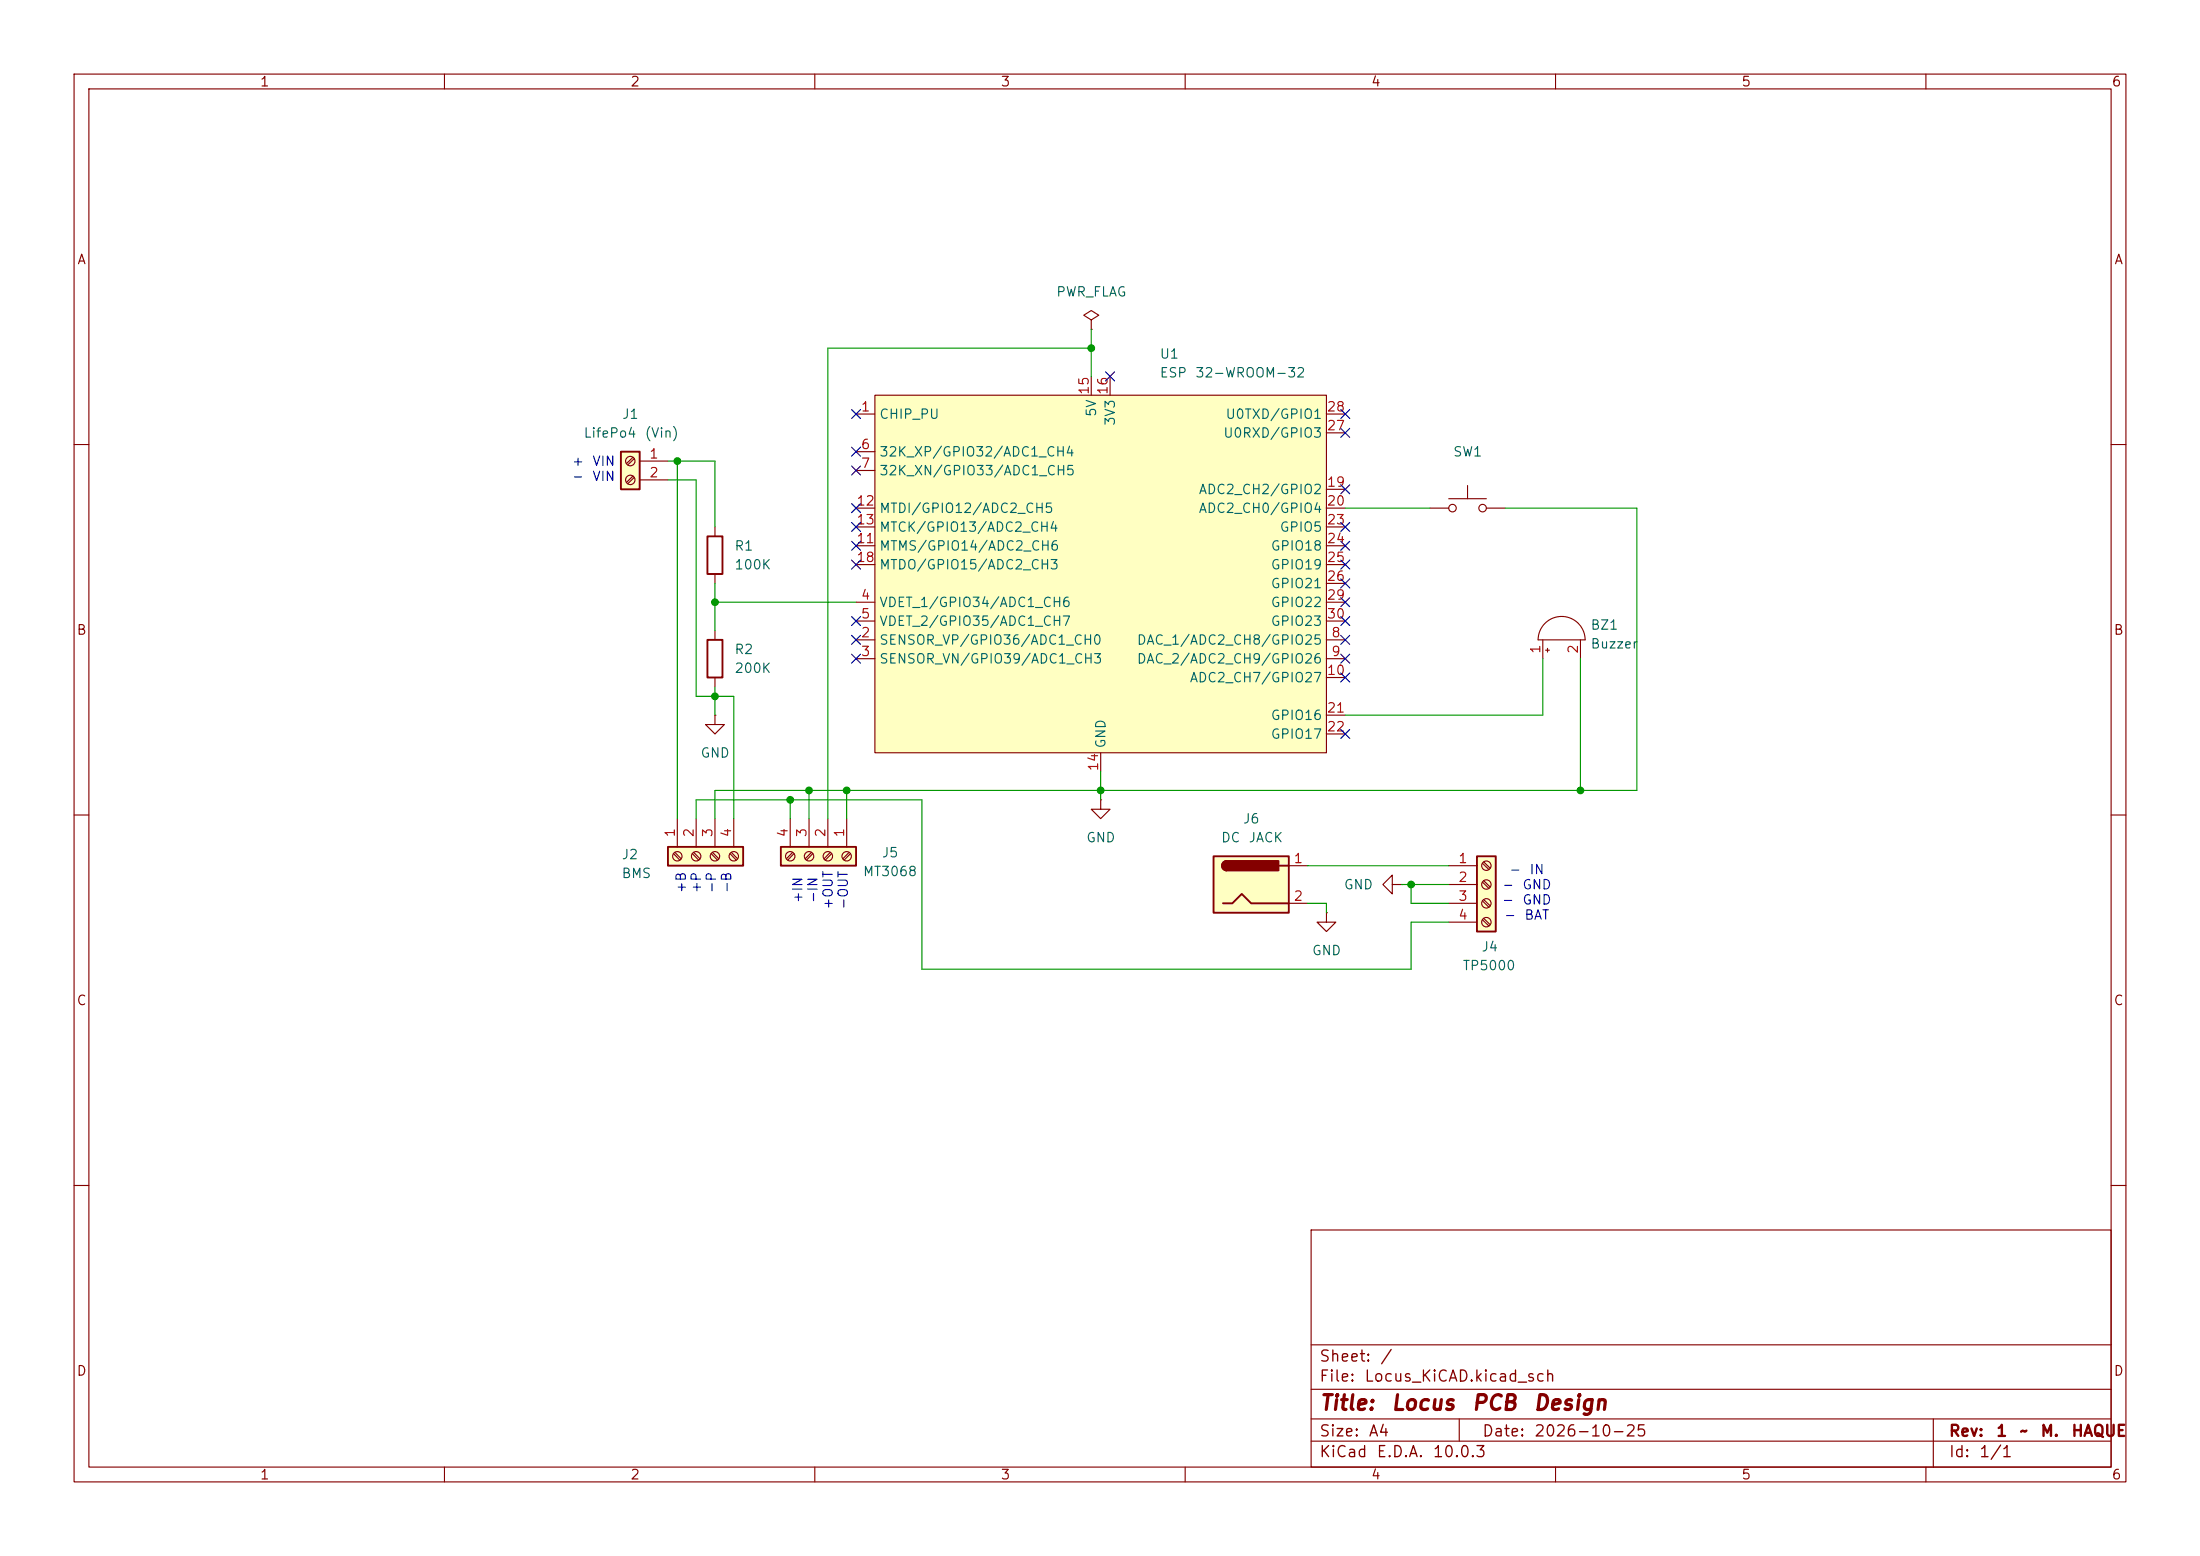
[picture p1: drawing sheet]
(kicad_sch
 (version 20260306)
 (generator "eeschema")
 (generator_version "10.0")
 (paper "A4")
 (title_block
  (title "Locus PCB Design")
  (date "2026-10-25")
  (rev "1 ~ M. HAQUE"))
 (lib_symbols
  (symbol "Connector:Barrel_Jack"
   (pin_names
    (offset 1.016)) (exclude_from_sim no) (in_bom yes) (on_board yes)
   (in_pos_files yes)
   (duplicate_pin_numbers_are_jumpers no)
   (property "Reference" "J" (at 0 5.334 0) (show_name no) (do_not_autoplace no) (effects (font (size 1.27 1.27))))
   (property "Value" "Barrel_Jack" (at 0 -5.08 0) (show_name no) (do_not_autoplace no) (effects (font (size 1.27 1.27))))
   (property "Footprint" "" (at 1.27 -1.016 0) (show_name no) (do_not_autoplace no) (hide yes) (effects (font (size 1.27 1.27))))
   (property "Datasheet" "" (at 1.27 -1.016 0) (show_name no) (do_not_autoplace no) (hide yes) (effects (font (size 1.27 1.27))))
   (property "Description" "DC Barrel Jack" (at 0 0 0) (show_name no) (do_not_autoplace no) (hide yes) (effects (font (size 1.27 1.27))))
   (symbol "Barrel_Jack_0_1"
    (rectangle (start -5.08 3.81) (end 5.08 -3.81) (stroke (width 0.254) (type default)) (fill (type background)))
    (polyline (pts (xy -3.81 -2.54) (xy -2.54 -2.54) (xy -1.27 -1.27) (xy 0 -2.54) (xy 2.54 -2.54) (xy 5.08 -2.54)) (stroke (width 0.254) (type default)) (fill (type none)))
    (arc (start -3.302 1.905) (mid -3.9343 2.54) (end -3.302 3.175) (stroke (width 0.254) (type default)) (fill (type none)))
    (arc (start -3.302 1.905) (mid -3.9343 2.54) (end -3.302 3.175) (stroke (width 0.254) (type default)) (fill (type outline)))
    (rectangle (start 3.683 3.175) (end -3.302 1.905) (stroke (width 0.254) (type default)) (fill (type outline)))
    (polyline (pts (xy 5.08 2.54) (xy 3.81 2.54)) (stroke (width 0.254) (type default)) (fill (type none))))
   (symbol "Barrel_Jack_1_1"
    (pin passive line (at 7.62 2.54 180) (length 2.54) (name "" (effects (font (size 1.27 1.27)))) (number "1" (effects (font (size 1.27 1.27)))))
    (pin passive line (at 7.62 -2.54 180) (length 2.54) (name "" (effects (font (size 1.27 1.27)))) (number "2" (effects (font (size 1.27 1.27))))))
   (embedded_fonts no))
  (symbol "Connector:Screw_Terminal_01x02"
   (pin_names
    (offset 1.016) (hide yes)) (exclude_from_sim no) (in_bom yes) (on_board yes)
   (in_pos_files yes)
   (duplicate_pin_numbers_are_jumpers no)
   (property "Reference" "J" (at 0 2.54 0) (show_name no) (do_not_autoplace no) (effects (font (size 1.27 1.27))))
   (property "Value" "Screw_Terminal_01x02" (at 0 -5.08 0) (show_name no) (do_not_autoplace no) (effects (font (size 1.27 1.27))))
   (property "Footprint" "" (at 0 0 0) (show_name no) (do_not_autoplace no) (hide yes) (effects (font (size 1.27 1.27))))
   (property "Datasheet" "" (at 0 0 0) (show_name no) (do_not_autoplace no) (hide yes) (effects (font (size 1.27 1.27))))
   (property "Description" "Generic screw terminal, single row, 01x02, script generated (kicad-library-utils/schlib/autogen/connector/)" (at 0 0 0) (show_name no) (do_not_autoplace no) (hide yes) (effects (font (size 1.27 1.27))))
   (symbol "Screw_Terminal_01x02_1_1"
    (rectangle (start -1.27 1.27) (end 1.27 -3.81) (stroke (width 0.254) (type default)) (fill (type background)))
    (polyline (pts (xy -0.5334 0.3302) (xy 0.3302 -0.508)) (stroke (width 0.1524) (type default)) (fill (type none)))
    (polyline (pts (xy -0.5334 -2.2098) (xy 0.3302 -3.048)) (stroke (width 0.1524) (type default)) (fill (type none)))
    (polyline (pts (xy -0.3556 0.508) (xy 0.508 -0.3302)) (stroke (width 0.1524) (type default)) (fill (type none)))
    (polyline (pts (xy -0.3556 -2.032) (xy 0.508 -2.8702)) (stroke (width 0.1524) (type default)) (fill (type none)))
    (circle (center 0 0) (radius 0.635) (stroke (width 0.1524) (type default)) (fill (type none)))
    (circle (center 0 -2.54) (radius 0.635) (stroke (width 0.1524) (type default)) (fill (type none)))
    (pin passive line (at -5.08 0 0) (length 3.81) (name "Pin_1" (effects (font (size 1.27 1.27)))) (number "1" (effects (font (size 1.27 1.27)))))
    (pin passive line (at -5.08 -2.54 0) (length 3.81) (name "Pin_2" (effects (font (size 1.27 1.27)))) (number "2" (effects (font (size 1.27 1.27))))))
   (embedded_fonts no))
  (symbol "Connector:Screw_Terminal_01x04"
   (pin_names
    (offset 1.016) (hide yes)) (exclude_from_sim no) (in_bom yes) (on_board yes)
   (in_pos_files yes)
   (duplicate_pin_numbers_are_jumpers no)
   (property "Reference" "J" (at 0 5.08 0) (show_name no) (do_not_autoplace no) (effects (font (size 1.27 1.27))))
   (property "Value" "Screw_Terminal_01x04" (at 0 -7.62 0) (show_name no) (do_not_autoplace no) (effects (font (size 1.27 1.27))))
   (property "Footprint" "" (at 0 0 0) (show_name no) (do_not_autoplace no) (hide yes) (effects (font (size 1.27 1.27))))
   (property "Datasheet" "" (at 0 0 0) (show_name no) (do_not_autoplace no) (hide yes) (effects (font (size 1.27 1.27))))
   (property "Description" "Generic screw terminal, single row, 01x04, script generated (kicad-library-utils/schlib/autogen/connector/)" (at 0 0 0) (show_name no) (do_not_autoplace no) (hide yes) (effects (font (size 1.27 1.27))))
   (symbol "Screw_Terminal_01x04_1_1"
    (rectangle (start -1.27 3.81) (end 1.27 -6.35) (stroke (width 0.254) (type default)) (fill (type background)))
    (polyline (pts (xy -0.5334 2.8702) (xy 0.3302 2.032)) (stroke (width 0.1524) (type default)) (fill (type none)))
    (polyline (pts (xy -0.5334 0.3302) (xy 0.3302 -0.508)) (stroke (width 0.1524) (type default)) (fill (type none)))
    (polyline (pts (xy -0.5334 -2.2098) (xy 0.3302 -3.048)) (stroke (width 0.1524) (type default)) (fill (type none)))
    (polyline (pts (xy -0.5334 -4.7498) (xy 0.3302 -5.588)) (stroke (width 0.1524) (type default)) (fill (type none)))
    (polyline (pts (xy -0.3556 3.048) (xy 0.508 2.2098)) (stroke (width 0.1524) (type default)) (fill (type none)))
    (polyline (pts (xy -0.3556 0.508) (xy 0.508 -0.3302)) (stroke (width 0.1524) (type default)) (fill (type none)))
    (polyline (pts (xy -0.3556 -2.032) (xy 0.508 -2.8702)) (stroke (width 0.1524) (type default)) (fill (type none)))
    (polyline (pts (xy -0.3556 -4.572) (xy 0.508 -5.4102)) (stroke (width 0.1524) (type default)) (fill (type none)))
    (circle (center 0 2.54) (radius 0.635) (stroke (width 0.1524) (type default)) (fill (type none)))
    (circle (center 0 0) (radius 0.635) (stroke (width 0.1524) (type default)) (fill (type none)))
    (circle (center 0 -2.54) (radius 0.635) (stroke (width 0.1524) (type default)) (fill (type none)))
    (circle (center 0 -5.08) (radius 0.635) (stroke (width 0.1524) (type default)) (fill (type none)))
    (pin passive line (at -5.08 2.54 0) (length 3.81) (name "Pin_1" (effects (font (size 1.27 1.27)))) (number "1" (effects (font (size 1.27 1.27)))))
    (pin passive line (at -5.08 0 0) (length 3.81) (name "Pin_2" (effects (font (size 1.27 1.27)))) (number "2" (effects (font (size 1.27 1.27)))))
    (pin passive line (at -5.08 -2.54 0) (length 3.81) (name "Pin_3" (effects (font (size 1.27 1.27)))) (number "3" (effects (font (size 1.27 1.27)))))
    (pin passive line (at -5.08 -5.08 0) (length 3.81) (name "Pin_4" (effects (font (size 1.27 1.27)))) (number "4" (effects (font (size 1.27 1.27))))))
   (embedded_fonts no))
  (symbol "Device:Buzzer"
   (pin_names
    (offset 0.0254) (hide yes)) (exclude_from_sim no) (in_bom yes) (on_board yes)
   (in_pos_files yes)
   (duplicate_pin_numbers_are_jumpers no)
   (property "Reference" "BZ" (at 3.81 1.27 0) (show_name no) (do_not_autoplace no) (effects (font (size 1.27 1.27)) (justify left)))
   (property "Value" "Buzzer" (at 3.81 -1.27 0) (show_name no) (do_not_autoplace no) (effects (font (size 1.27 1.27)) (justify left)))
   (property "Footprint" "" (at -0.635 2.54 90) (show_name no) (do_not_autoplace no) (hide yes) (effects (font (size 1.27 1.27))))
   (property "Datasheet" "" (at -0.635 2.54 90) (show_name no) (do_not_autoplace no) (hide yes) (effects (font (size 1.27 1.27))))
   (property "Description" "Buzzer, polarized" (at 0 0 0) (show_name no) (do_not_autoplace no) (hide yes) (effects (font (size 1.27 1.27))))
   (symbol "Buzzer_0_1"
    (polyline (pts (xy -1.651 1.905) (xy -1.143 1.905)) (stroke (width 0) (type default)) (fill (type none)))
    (polyline (pts (xy -1.397 2.159) (xy -1.397 1.651)) (stroke (width 0) (type default)) (fill (type none)))
    (arc (start 0 3.175) (mid 3.1612 0) (end 0 -3.175) (stroke (width 0) (type default)) (fill (type none)))
    (polyline (pts (xy 0 3.175) (xy 0 -3.175)) (stroke (width 0) (type default)) (fill (type none))))
   (symbol "Buzzer_1_1"
    (pin passive line (at -2.54 2.54 0) (length 2.54) (name "+" (effects (font (size 1.27 1.27)))) (number "1" (effects (font (size 1.27 1.27)))))
    (pin passive line (at -2.54 -2.54 0) (length 2.54) (name "-" (effects (font (size 1.27 1.27)))) (number "2" (effects (font (size 1.27 1.27))))))
   (embedded_fonts no))
  (symbol "Device:R"
   (pin_numbers (hide yes))
   (pin_names
    (offset 0)) (exclude_from_sim no) (in_bom yes) (on_board yes)
   (in_pos_files yes)
   (duplicate_pin_numbers_are_jumpers no)
   (property "Reference" "R" (at 2.032 0 90) (show_name no) (do_not_autoplace no) (effects (font (size 1.27 1.27))))
   (property "Value" "R" (at 0 0 90) (show_name no) (do_not_autoplace no) (effects (font (size 1.27 1.27))))
   (property "Footprint" "" (at -1.778 0 90) (show_name no) (do_not_autoplace no) (hide yes) (effects (font (size 1.27 1.27))))
   (property "Datasheet" "" (at 0 0 0) (show_name no) (do_not_autoplace no) (hide yes) (effects (font (size 1.27 1.27))))
   (property "Description" "Resistor" (at 0 0 0) (show_name no) (do_not_autoplace no) (hide yes) (effects (font (size 1.27 1.27))))
   (symbol "R_0_1"
    (rectangle (start -1.016 -2.54) (end 1.016 2.54) (stroke (width 0.254) (type default)) (fill (type none))))
   (symbol "R_1_1"
    (pin passive line (at 0 3.81 270) (length 1.27) (name "" (effects (font (size 1.27 1.27)))) (number "1" (effects (font (size 1.27 1.27)))))
    (pin passive line (at 0 -3.81 90) (length 1.27) (name "" (effects (font (size 1.27 1.27)))) (number "2" (effects (font (size 1.27 1.27))))))
   (embedded_fonts no))
  (symbol "ESP32:ESP32-DevKit-USB-C" (exclude_from_sim no) (in_bom yes) (on_board yes)
   (in_pos_files yes)
   (duplicate_pin_numbers_are_jumpers no)
   (property "Reference" "U" (at -29.972 27.432 0) (show_name no) (do_not_autoplace no) (effects (font (size 1.27 1.27))))
   (property "Value" "ESP32-DevKit-USB-C" (at -19.812 25.4 0) (show_name no) (do_not_autoplace no) (effects (font (size 1.27 1.27))))
   (property "Footprint" "ESP32:ESP32-DevKit-USB-C" (at 0 -1.778 0) (show_name no) (do_not_autoplace no) (hide yes) (effects (font (size 1.27 1.27))))
   (property "Datasheet" "" (at 0 -8.89 0) (show_name no) (do_not_autoplace no) (hide yes) (effects (font (size 1.27 1.27))))
   (property "Description" "Development Kit" (at 0 -16.51 0) (show_name no) (do_not_autoplace no) (hide yes) (effects (font (size 1.27 1.27))))
   (symbol "ESP32-DevKit-USB-C_0_0"
    (pin power_in line (at 0 -26.67 90) (length 2.54) (name "GND" (effects (font (size 1.27 1.27)))) (number "14" (effects (font (size 1.27 1.27))))))
   (symbol "ESP32-DevKit-USB-C_1_0"
    (pin power_in line (at -1.27 26.67 270) (length 2.54) (name "5V" (effects (font (size 1.27 1.27)))) (number "15" (effects (font (size 1.27 1.27))))))
   (symbol "ESP32-DevKit-USB-C_1_1"
    (rectangle (start -30.48 24.13) (end 30.48 -24.13) (stroke (width 0) (type default)) (fill (type background)))
    (pin input line (at -33.02 21.59 0) (length 2.54) (name "CHIP_PU" (effects (font (size 1.27 1.27)))) (number "1" (effects (font (size 1.27 1.27)))))
    (pin input line (at -33.02 -8.89 0) (length 2.54) (name "SENSOR_VP/GPIO36/ADC1_CH0" (effects (font (size 1.27 1.27)))) (number "2" (effects (font (size 1.27 1.27)))))
    (pin input line (at -33.02 -11.43 0) (length 2.54) (name "SENSOR_VN/GPIO39/ADC1_CH3" (effects (font (size 1.27 1.27)))) (number "3" (effects (font (size 1.27 1.27)))))
    (pin input line (at -33.02 -3.81 0) (length 2.54) (name "VDET_1/GPIO34/ADC1_CH6" (effects (font (size 1.27 1.27)))) (number "4" (effects (font (size 1.27 1.27)))))
    (pin input line (at -33.02 -6.35 0) (length 2.54) (name "VDET_2/GPIO35/ADC1_CH7" (effects (font (size 1.27 1.27)))) (number "5" (effects (font (size 1.27 1.27)))))
    (pin bidirectional line (at -33.02 16.51 0) (length 2.54) (name "32K_XP/GPIO32/ADC1_CH4" (effects (font (size 1.27 1.27)))) (number "6" (effects (font (size 1.27 1.27)))))
    (pin bidirectional line (at -33.02 13.97 0) (length 2.54) (name "32K_XN/GPIO33/ADC1_CH5" (effects (font (size 1.27 1.27)))) (number "7" (effects (font (size 1.27 1.27)))))
    (pin bidirectional line (at 33.02 -8.89 180) (length 2.54) (name "DAC_1/ADC2_CH8/GPIO25" (effects (font (size 1.27 1.27)))) (number "8" (effects (font (size 1.27 1.27)))))
    (pin bidirectional line (at 33.02 -11.43 180) (length 2.54) (name "DAC_2/ADC2_CH9/GPIO26" (effects (font (size 1.27 1.27)))) (number "9" (effects (font (size 1.27 1.27)))))
    (pin bidirectional line (at 33.02 -13.97 180) (length 2.54) (name "ADC2_CH7/GPIO27" (effects (font (size 1.27 1.27)))) (number "10" (effects (font (size 1.27 1.27)))))
    (pin bidirectional line (at -33.02 3.81 0) (length 2.54) (name "MTMS/GPIO14/ADC2_CH6" (effects (font (size 1.27 1.27)))) (number "11" (effects (font (size 1.27 1.27)))))
    (pin bidirectional line (at -33.02 8.89 0) (length 2.54) (name "MTDI/GPIO12/ADC2_CH5" (effects (font (size 1.27 1.27)))) (number "12" (effects (font (size 1.27 1.27)))))
    (pin bidirectional line (at -33.02 6.35 0) (length 2.54) (name "MTCK/GPIO13/ADC2_CH4" (effects (font (size 1.27 1.27)))) (number "13" (effects (font (size 1.27 1.27)))))
    (pin power_in line (at 1.27 26.67 270) (length 2.54) (name "3V3" (effects (font (size 1.27 1.27)))) (number "16" (effects (font (size 1.27 1.27)))))
    (pin passive line (at 0 -26.67 90) (length 2.54) (hide yes) (name "GND" (effects (font (size 1.27 1.27)))) (number "17" (effects (font (size 1.27 1.27)))))
    (pin bidirectional line (at -33.02 1.27 0) (length 2.54) (name "MTDO/GPIO15/ADC2_CH3" (effects (font (size 1.27 1.27)))) (number "18" (effects (font (size 1.27 1.27)))))
    (pin bidirectional line (at 33.02 11.43 180) (length 2.54) (name "ADC2_CH2/GPIO2" (effects (font (size 1.27 1.27)))) (number "19" (effects (font (size 1.27 1.27)))))
    (pin bidirectional line (at 33.02 8.89 180) (length 2.54) (name "ADC2_CH0/GPIO4" (effects (font (size 1.27 1.27)))) (number "20" (effects (font (size 1.27 1.27)))))
    (pin bidirectional line (at 33.02 -19.05 180) (length 2.54) (name "GPIO16" (effects (font (size 1.27 1.27)))) (number "21" (effects (font (size 1.27 1.27)))))
    (pin bidirectional line (at 33.02 -21.59 180) (length 2.54) (name "GPIO17" (effects (font (size 1.27 1.27)))) (number "22" (effects (font (size 1.27 1.27)))))
    (pin bidirectional line (at 33.02 6.35 180) (length 2.54) (name "GPIO5" (effects (font (size 1.27 1.27)))) (number "23" (effects (font (size 1.27 1.27)))))
    (pin bidirectional line (at 33.02 3.81 180) (length 2.54) (name "GPIO18" (effects (font (size 1.27 1.27)))) (number "24" (effects (font (size 1.27 1.27)))))
    (pin bidirectional line (at 33.02 1.27 180) (length 2.54) (name "GPIO19" (effects (font (size 1.27 1.27)))) (number "25" (effects (font (size 1.27 1.27)))))
    (pin bidirectional line (at 33.02 -1.27 180) (length 2.54) (name "GPIO21" (effects (font (size 1.27 1.27)))) (number "26" (effects (font (size 1.27 1.27)))))
    (pin bidirectional line (at 33.02 19.05 180) (length 2.54) (name "U0RXD/GPIO3" (effects (font (size 1.27 1.27)))) (number "27" (effects (font (size 1.27 1.27)))))
    (pin bidirectional line (at 33.02 21.59 180) (length 2.54) (name "U0TXD/GPIO1" (effects (font (size 1.27 1.27)))) (number "28" (effects (font (size 1.27 1.27)))))
    (pin bidirectional line (at 33.02 -3.81 180) (length 2.54) (name "GPIO22" (effects (font (size 1.27 1.27)))) (number "29" (effects (font (size 1.27 1.27)))))
    (pin bidirectional line (at 33.02 -6.35 180) (length 2.54) (name "GPIO23" (effects (font (size 1.27 1.27)))) (number "30" (effects (font (size 1.27 1.27))))))
   (embedded_fonts no))
  (symbol "Switch:SW_Push"
   (pin_numbers (hide yes))
   (pin_names
    (offset 1.016) (hide yes)) (exclude_from_sim no) (in_bom yes) (on_board yes)
   (in_pos_files yes)
   (duplicate_pin_numbers_are_jumpers no)
   (property "Reference" "SW" (at 1.27 2.54 0) (show_name no) (do_not_autoplace no) (effects (font (size 1.27 1.27)) (justify left)))
   (property "Value" "SW_Push" (at 0 -1.524 0) (show_name no) (do_not_autoplace no) (effects (font (size 1.27 1.27))))
   (property "Footprint" "" (at 0 5.08 0) (show_name no) (do_not_autoplace no) (hide yes) (effects (font (size 1.27 1.27))))
   (property "Datasheet" "" (at 0 5.08 0) (show_name no) (do_not_autoplace no) (hide yes) (effects (font (size 1.27 1.27))))
   (property "Description" "Push button switch, generic, two pins" (at 0 0 0) (show_name no) (do_not_autoplace no) (hide yes) (effects (font (size 1.27 1.27))))
   (symbol "SW_Push_0_1"
    (circle (center -2.032 0) (radius 0.508) (stroke (width 0) (type default)) (fill (type none)))
    (polyline (pts (xy 0 1.27) (xy 0 3.048)) (stroke (width 0) (type default)) (fill (type none)))
    (circle (center 2.032 0) (radius 0.508) (stroke (width 0) (type default)) (fill (type none)))
    (polyline (pts (xy 2.54 1.27) (xy -2.54 1.27)) (stroke (width 0) (type default)) (fill (type none)))
    (pin passive line (at -5.08 0 0) (length 2.54) (name "1" (effects (font (size 1.27 1.27)))) (number "1" (effects (font (size 1.27 1.27)))))
    (pin passive line (at 5.08 0 180) (length 2.54) (name "2" (effects (font (size 1.27 1.27)))) (number "2" (effects (font (size 1.27 1.27))))))
   (embedded_fonts no))
  (symbol "power:GND"
   (power global)
   (pin_numbers (hide yes))
   (pin_names
    (offset 0) (hide yes)) (exclude_from_sim no) (in_bom yes) (on_board yes)
   (in_pos_files yes)
   (duplicate_pin_numbers_are_jumpers no)
   (property "Reference" "#PWR" (at 0 -6.35 0) (show_name no) (do_not_autoplace no) (hide yes) (effects (font (size 1.27 1.27))))
   (property "Value" "GND" (at 0 -3.81 0) (show_name no) (do_not_autoplace no) (effects (font (size 1.27 1.27))))
   (property "Footprint" "" (at 0 0 0) (show_name no) (do_not_autoplace no) (hide yes) (effects (font (size 1.27 1.27))))
   (property "Datasheet" "" (at 0 0 0) (show_name no) (do_not_autoplace no) (hide yes) (effects (font (size 1.27 1.27))))
   (property "Description" "Power symbol creates a global label with name \"GND\" , ground" (at 0 0 0) (show_name no) (do_not_autoplace no) (hide yes) (effects (font (size 1.27 1.27))))
   (symbol "GND_0_1"
    (polyline (pts (xy 0 0) (xy 0 -1.27) (xy 1.27 -1.27) (xy 0 -2.54) (xy -1.27 -1.27) (xy 0 -1.27)) (stroke (width 0) (type default)) (fill (type none))))
   (symbol "GND_1_1"
    (pin power_in line (at 0 0 270) (length 0) (name "" (effects (font (size 1.27 1.27)))) (number "1" (effects (font (size 1.27 1.27))))))
   (embedded_fonts no))
  (symbol "power:PWR_FLAG"
   (power global)
   (pin_numbers (hide yes))
   (pin_names
    (offset 0) (hide yes)) (exclude_from_sim no) (in_bom yes) (on_board yes)
   (in_pos_files yes)
   (duplicate_pin_numbers_are_jumpers no)
   (property "Reference" "#FLG" (at 0 1.905 0) (show_name no) (do_not_autoplace no) (hide yes) (effects (font (size 1.27 1.27))))
   (property "Value" "PWR_FLAG" (at 0 3.81 0) (show_name no) (do_not_autoplace no) (effects (font (size 1.27 1.27))))
   (property "Footprint" "" (at 0 0 0) (show_name no) (do_not_autoplace no) (hide yes) (effects (font (size 1.27 1.27))))
   (property "Datasheet" "" (at 0 0 0) (show_name no) (do_not_autoplace no) (hide yes) (effects (font (size 1.27 1.27))))
   (property "Description" "Special symbol for telling ERC where power comes from" (at 0 0 0) (show_name no) (do_not_autoplace no) (hide yes) (effects (font (size 1.27 1.27))))
   (symbol "PWR_FLAG_0_0"
    (pin power_out line (at 0 0 90) (length 0) (name "" (effects (font (size 1.27 1.27)))) (number "1" (effects (font (size 1.27 1.27))))))
   (symbol "PWR_FLAG_0_1"
    (polyline (pts (xy 0 0) (xy 0 1.27) (xy -1.016 1.905) (xy 0 2.54) (xy 1.016 1.905) (xy 0 1.27)) (stroke (width 0) (type default)) (fill (type none))))
   (embedded_fonts no)))
 (text "+B\n+P\n-P\n-B"
  (exclude_from_sim no)
  (at 94.996 119.38 90)
  (effects (font (size 1.27 1.27))))
 (text "+IN\n-IN\n+OUT\n-OUT"
  (exclude_from_sim no)
  (at 110.744 120.396 90)
  (effects (font (size 1.27 1.27))))
 (text "\n- IN\n- GND\n- GND\n- BAT"
  (exclude_from_sim no)
  (at 205.994 119.634 0)
  (effects (font (size 1.27 1.27))))
 (text "+ VIN\n- VIN"
  (exclude_from_sim no)
  (at 80.01 63.5 0)
  (effects (font (size 1.27 1.27))))
 (junction
  (at 109.22 106.68)
  (diameter 0)
  (color 0 0 0 0))
 (junction
  (at 148.59 106.68)
  (diameter 0)
  (color 0 0 0 0))
 (junction
  (at 106.68 107.95)
  (diameter 0)
  (color 0 0 0 0))
 (junction
  (at 147.32 46.99)
  (diameter 0)
  (color 0 0 0 0))
 (junction
  (at 114.3 106.68)
  (diameter 0)
  (color 0 0 0 0))
 (junction
  (at 96.52 93.98)
  (diameter 0)
  (color 0 0 0 0))
 (junction
  (at 91.44 62.23)
  (diameter 0)
  (color 0 0 0 0))
 (junction
  (at 190.5 119.38)
  (diameter 0)
  (color 0 0 0 0))
 (junction
  (at 96.52 81.28)
  (diameter 0)
  (color 0 0 0 0))
 (junction
  (at 213.36 106.68)
  (diameter 0)
  (color 0 0 0 0))
 (no_connect
  (at 181.61 99.06))
 (no_connect
  (at 115.57 55.88))
 (no_connect
  (at 181.61 86.36))
 (no_connect
  (at 115.57 76.2))
 (no_connect
  (at 181.61 66.04))
 (no_connect
  (at 181.61 73.66))
 (no_connect
  (at 115.57 60.96))
 (no_connect
  (at 181.61 81.28))
 (no_connect
  (at 115.57 88.9))
 (no_connect
  (at 115.57 73.66))
 (no_connect
  (at 181.61 78.74))
 (no_connect
  (at 149.86 50.8))
 (no_connect
  (at 115.57 86.36))
 (no_connect
  (at 181.61 88.9))
 (no_connect
  (at 115.57 63.5))
 (no_connect
  (at 115.57 68.58))
 (no_connect
  (at 181.61 58.42))
 (no_connect
  (at 181.61 83.82))
 (no_connect
  (at 181.61 76.2))
 (no_connect
  (at 115.57 83.82))
 (no_connect
  (at 115.57 71.12))
 (no_connect
  (at 181.61 71.12))
 (no_connect
  (at 181.61 55.88))
 (no_connect
  (at 181.61 91.44))
 (wire
  (pts (xy 91.44 62.23) (xy 96.52 62.23))
  (stroke (width 0) (type default)))
 (wire
  (pts (xy 96.52 78.74) (xy 96.52 81.28))
  (stroke (width 0) (type default)))
 (wire
  (pts (xy 208.28 88.9) (xy 208.28 96.52))
  (stroke (width 0) (type default)))
 (wire
  (pts (xy 190.5 130.81) (xy 124.46 130.81))
  (stroke (width 0) (type default)))
 (wire
  (pts (xy 124.46 130.81) (xy 124.46 107.95))
  (stroke (width 0) (type default)))
 (wire
  (pts (xy 93.98 64.77) (xy 90.17 64.77))
  (stroke (width 0) (type default)))
 (wire
  (pts (xy 109.22 106.68) (xy 114.3 106.68))
  (stroke (width 0) (type default)))
 (wire
  (pts (xy 147.32 46.99) (xy 147.32 50.8))
  (stroke (width 0) (type default)))
 (wire
  (pts (xy 190.5 124.46) (xy 190.5 130.81))
  (stroke (width 0) (type default)))
 (wire
  (pts (xy 96.52 81.28) (xy 115.57 81.28))
  (stroke (width 0) (type default)))
 (wire
  (pts (xy 114.3 106.68) (xy 114.3 110.49))
  (stroke (width 0) (type default)))
 (wire
  (pts (xy 91.44 110.49) (xy 91.44 62.23))
  (stroke (width 0) (type default)))
 (wire
  (pts (xy 114.3 106.68) (xy 148.59 106.68))
  (stroke (width 0) (type default)))
 (wire
  (pts (xy 124.46 107.95) (xy 106.68 107.95))
  (stroke (width 0) (type default)))
 (wire
  (pts (xy 203.2 68.58) (xy 220.98 68.58))
  (stroke (width 0) (type default)))
 (wire
  (pts (xy 96.52 93.98) (xy 96.52 96.52))
  (stroke (width 0) (type default)))
 (wire
  (pts (xy 96.52 71.12) (xy 96.52 62.23))
  (stroke (width 0) (type default)))
 (wire
  (pts (xy 93.98 110.49) (xy 93.98 107.95))
  (stroke (width 0) (type default)))
 (wire
  (pts (xy 181.61 68.58) (xy 193.04 68.58))
  (stroke (width 0) (type default)))
 (wire
  (pts (xy 179.07 121.92) (xy 176.53 121.92))
  (stroke (width 0) (type default)))
 (wire
  (pts (xy 99.06 110.49) (xy 99.06 93.98))
  (stroke (width 0) (type default)))
 (wire
  (pts (xy 148.59 106.68) (xy 148.59 107.95))
  (stroke (width 0) (type default)))
 (wire
  (pts (xy 106.68 110.49) (xy 106.68 107.95))
  (stroke (width 0) (type default)))
 (wire
  (pts (xy 148.59 104.14) (xy 148.59 106.68))
  (stroke (width 0) (type default)))
 (wire
  (pts (xy 111.76 46.99) (xy 147.32 46.99))
  (stroke (width 0) (type default)))
 (wire
  (pts (xy 148.59 106.68) (xy 213.36 106.68))
  (stroke (width 0) (type default)))
 (wire
  (pts (xy 189.23 119.38) (xy 190.5 119.38))
  (stroke (width 0) (type default)))
 (wire
  (pts (xy 90.17 62.23) (xy 91.44 62.23))
  (stroke (width 0) (type default)))
 (wire
  (pts (xy 213.36 106.68) (xy 220.98 106.68))
  (stroke (width 0) (type default)))
 (wire
  (pts (xy 195.58 124.46) (xy 190.5 124.46))
  (stroke (width 0) (type default)))
 (wire
  (pts (xy 208.28 96.52) (xy 181.61 96.52))
  (stroke (width 0) (type default)))
 (wire
  (pts (xy 109.22 106.68) (xy 96.52 106.68))
  (stroke (width 0) (type default)))
 (wire
  (pts (xy 106.68 107.95) (xy 93.98 107.95))
  (stroke (width 0) (type default)))
 (wire
  (pts (xy 109.22 110.49) (xy 109.22 106.68))
  (stroke (width 0) (type default)))
 (wire
  (pts (xy 93.98 93.98) (xy 96.52 93.98))
  (stroke (width 0) (type default)))
 (wire
  (pts (xy 96.52 81.28) (xy 96.52 85.09))
  (stroke (width 0) (type default)))
 (wire
  (pts (xy 99.06 93.98) (xy 96.52 93.98))
  (stroke (width 0) (type default)))
 (wire
  (pts (xy 96.52 110.49) (xy 96.52 106.68))
  (stroke (width 0) (type default)))
 (wire
  (pts (xy 96.52 92.71) (xy 96.52 93.98))
  (stroke (width 0) (type default)))
 (wire
  (pts (xy 220.98 68.58) (xy 220.98 106.68))
  (stroke (width 0) (type default)))
 (wire
  (pts (xy 147.32 44.45) (xy 147.32 46.99))
  (stroke (width 0) (type default)))
 (wire
  (pts (xy 213.36 88.9) (xy 213.36 106.68))
  (stroke (width 0) (type default)))
 (wire
  (pts (xy 179.07 123.19) (xy 179.07 121.92))
  (stroke (width 0) (type default)))
 (wire
  (pts (xy 93.98 64.77) (xy 93.98 93.98))
  (stroke (width 0) (type default)))
 (wire
  (pts (xy 190.5 119.38) (xy 195.58 119.38))
  (stroke (width 0) (type default)))
 (wire
  (pts (xy 190.5 121.92) (xy 190.5 119.38))
  (stroke (width 0) (type default)))
 (wire
  (pts (xy 176.53 116.84) (xy 195.58 116.84))
  (stroke (width 0) (type default)))
 (wire
  (pts (xy 195.58 121.92) (xy 190.5 121.92))
  (stroke (width 0) (type default)))
 (wire
  (pts (xy 111.76 110.49) (xy 111.76 46.99))
  (stroke (width 0) (type default)))
 (symbol
  (lib_id "Connector:Screw_Terminal_01x04")
  (at 93.98 115.57 90)
  (mirror x)
  (unit 1)
  (body_style 1)
  (exclude_from_sim no)
  (in_bom yes)
  (on_board yes)
  (in_pos_files yes)
  (dnp no)
  (property "Reference" "J2" (at 83.82 115.316 90) (show_name no) (do_not_autoplace no) (effects (font (size 1.27 1.27)) (justify right)))
  (property "Value" "BMS" (at 83.82 117.856 90) (show_name no) (do_not_autoplace no) (effects (font (size 1.27 1.27)) (justify right)))
  (property "Footprint" "TerminalBlock_Phoenix:TerminalBlock_Phoenix_MKDS-1,5-4_1x04_P5.00mm_Horizontal" (at 93.98 115.57 0) (hide yes) (show_name no) (do_not_autoplace no) (effects (font (size 1.27 1.27))))
  (property "Datasheet" "" (at 93.98 115.57 0) (hide yes) (show_name no) (do_not_autoplace no) (effects (font (size 1.27 1.27))))
  (property "Description" "Generic screw terminal, single row, 01x04, script generated (kicad-library-utils/schlib/autogen/connector/)" (at 93.98 115.57 0) (hide yes) (show_name no) (do_not_autoplace no) (effects (font (size 1.27 1.27))))
  (pin "2")
  (pin "1")
  (pin "4")
  (pin "3"))
 (symbol
  (lib_id "power:GND")
  (at 179.07 123.19 0)
  (unit 1)
  (body_style 1)
  (exclude_from_sim no)
  (in_bom yes)
  (on_board yes)
  (in_pos_files yes)
  (dnp no)
  (fields_autoplaced yes)
  (property "Reference" "#PWR05" (at 179.07 129.54 0) (hide yes) (show_name no) (do_not_autoplace no) (effects (font (size 1.27 1.27))))
  (property "Value" "GND" (at 179.07 128.27 0) (show_name no) (do_not_autoplace no) (effects (font (size 1.27 1.27))))
  (property "Footprint" "" (at 179.07 123.19 0) (hide yes) (show_name no) (do_not_autoplace no) (effects (font (size 1.27 1.27))))
  (property "Datasheet" "" (at 179.07 123.19 0) (hide yes) (show_name no) (do_not_autoplace no) (effects (font (size 1.27 1.27))))
  (property "Description" "Power symbol creates a global label with name \"GND\" , ground" (at 179.07 123.19 0) (hide yes) (show_name no) (do_not_autoplace no) (effects (font (size 1.27 1.27))))
  (pin "1"))
 (symbol
  (lib_id "Device:R")
  (at 96.52 74.93 0)
  (unit 1)
  (body_style 1)
  (exclude_from_sim no)
  (in_bom yes)
  (on_board yes)
  (in_pos_files yes)
  (dnp no)
  (fields_autoplaced yes)
  (property "Reference" "R1" (at 99.06 73.6599 0) (show_name no) (do_not_autoplace no) (effects (font (size 1.27 1.27)) (justify left)))
  (property "Value" "100K" (at 99.06 76.1999 0) (show_name no) (do_not_autoplace no) (effects (font (size 1.27 1.27)) (justify left)))
  (property "Footprint" "Resistor_THT:R_Axial_DIN0207_L6.3mm_D2.5mm_P10.16mm_Horizontal" (at 94.742 74.93 90) (hide yes) (show_name no) (do_not_autoplace no) (effects (font (size 1.27 1.27))))
  (property "Datasheet" "" (at 96.52 74.93 0) (hide yes) (show_name no) (do_not_autoplace no) (effects (font (size 1.27 1.27))))
  (property "Description" "Resistor" (at 96.52 74.93 0) (hide yes) (show_name no) (do_not_autoplace no) (effects (font (size 1.27 1.27))))
  (pin "1")
  (pin "2"))
 (symbol
  (lib_id "power:GND")
  (at 189.23 119.38 270)
  (unit 1)
  (body_style 1)
  (exclude_from_sim no)
  (in_bom yes)
  (on_board yes)
  (in_pos_files yes)
  (dnp no)
  (fields_autoplaced yes)
  (property "Reference" "#PWR06" (at 182.88 119.38 0) (hide yes) (show_name no) (do_not_autoplace no) (effects (font (size 1.27 1.27))))
  (property "Value" "GND" (at 185.42 119.3799 90) (show_name no) (do_not_autoplace no) (effects (font (size 1.27 1.27)) (justify right)))
  (property "Footprint" "" (at 189.23 119.38 0) (hide yes) (show_name no) (do_not_autoplace no) (effects (font (size 1.27 1.27))))
  (property "Datasheet" "" (at 189.23 119.38 0) (hide yes) (show_name no) (do_not_autoplace no) (effects (font (size 1.27 1.27))))
  (property "Description" "Power symbol creates a global label with name \"GND\" , ground" (at 189.23 119.38 0) (hide yes) (show_name no) (do_not_autoplace no) (effects (font (size 1.27 1.27))))
  (pin "1"))
 (symbol
  (lib_id "ESP32:ESP32-DevKit-USB-C")
  (at 148.59 77.47 0)
  (unit 1)
  (body_style 1)
  (exclude_from_sim no)
  (in_bom yes)
  (on_board yes)
  (in_pos_files yes)
  (dnp no)
  (property "Reference" "U1" (at 156.464 47.752 0) (show_name no) (do_not_autoplace no) (effects (font (size 1.27 1.27)) (justify left)))
  (property "Value" "ESP 32-WROOM-32" (at 156.464 50.292 0) (show_name no) (do_not_autoplace no) (effects (font (size 1.27 1.27)) (justify left)))
  (property "Footprint" "ESP32:ESP32-DevKit-USB-C" (at 148.59 79.248 0) (hide yes) (show_name no) (do_not_autoplace no) (effects (font (size 1.27 1.27))))
  (property "Datasheet" "" (at 148.59 86.36 0) (hide yes) (show_name no) (do_not_autoplace no) (effects (font (size 1.27 1.27))))
  (property "Description" "Development Kit" (at 148.59 93.98 0) (hide yes) (show_name no) (do_not_autoplace no) (effects (font (size 1.27 1.27))))
  (pin "13")
  (pin "4")
  (pin "19")
  (pin "21")
  (pin "15")
  (pin "5")
  (pin "1")
  (pin "14")
  (pin "2")
  (pin "6")
  (pin "7")
  (pin "8")
  (pin "9")
  (pin "3")
  (pin "10")
  (pin "11")
  (pin "12")
  (pin "16")
  (pin "17")
  (pin "18")
  (pin "20")
  (pin "23")
  (pin "24")
  (pin "22")
  (pin "25")
  (pin "26")
  (pin "27")
  (pin "28")
  (pin "29")
  (pin "30"))
 (symbol
  (lib_id "power:PWR_FLAG")
  (at 147.32 44.45 0)
  (unit 1)
  (body_style 1)
  (exclude_from_sim no)
  (in_bom yes)
  (on_board yes)
  (in_pos_files yes)
  (dnp no)
  (fields_autoplaced yes)
  (property "Reference" "#FLG01" (at 147.32 42.545 0) (hide yes) (show_name no) (do_not_autoplace no) (effects (font (size 1.27 1.27))))
  (property "Value" "PWR_FLAG" (at 147.32 39.37 0) (show_name no) (do_not_autoplace no) (effects (font (size 1.27 1.27))))
  (property "Footprint" "" (at 147.32 44.45 0) (hide yes) (show_name no) (do_not_autoplace no) (effects (font (size 1.27 1.27))))
  (property "Datasheet" "" (at 147.32 44.45 0) (hide yes) (show_name no) (do_not_autoplace no) (effects (font (size 1.27 1.27))))
  (property "Description" "Special symbol for telling ERC where power comes from" (at 147.32 44.45 0) (hide yes) (show_name no) (do_not_autoplace no) (effects (font (size 1.27 1.27))))
  (pin "1"))
 (symbol
  (lib_id "Switch:SW_Push")
  (at 198.12 68.58 0)
  (unit 1)
  (body_style 1)
  (exclude_from_sim no)
  (in_bom yes)
  (on_board yes)
  (in_pos_files yes)
  (dnp no)
  (property "Reference" "SW1" (at 198.12 60.96 0) (show_name no) (do_not_autoplace no) (effects (font (size 1.27 1.27))))
  (property "Value" "EMERGENCY BUTTON" (at 198.12 73.66 0) (hide yes) (show_name no) (do_not_autoplace no) (effects (font (size 1.27 1.27))))
  (property "Footprint" "TerminalBlock_Phoenix:TerminalBlock_Phoenix_MKDS-1,5-2_1x02_P5.00mm_Horizontal" (at 198.12 63.5 0) (hide yes) (show_name no) (do_not_autoplace no) (effects (font (size 1.27 1.27))))
  (property "Datasheet" "" (at 198.12 63.5 0) (hide yes) (show_name no) (do_not_autoplace no) (effects (font (size 1.27 1.27))))
  (property "Description" "Push button switch, generic, two pins" (at 198.12 68.58 0) (hide yes) (show_name no) (do_not_autoplace no) (effects (font (size 1.27 1.27))))
  (pin "1")
  (pin "2"))
 (symbol
  (lib_id "Device:Buzzer")
  (at 210.82 86.36 90)
  (unit 1)
  (body_style 1)
  (exclude_from_sim no)
  (in_bom yes)
  (on_board yes)
  (in_pos_files yes)
  (dnp no)
  (fields_autoplaced yes)
  (property "Reference" "BZ1" (at 214.63 84.3348 90) (show_name no) (do_not_autoplace no) (effects (font (size 1.27 1.27)) (justify right)))
  (property "Value" "Buzzer" (at 214.63 86.8748 90) (show_name no) (do_not_autoplace no) (effects (font (size 1.27 1.27)) (justify right)))
  (property "Footprint" "TerminalBlock_Phoenix:TerminalBlock_Phoenix_MKDS-1,5-2_1x02_P5.00mm_Horizontal" (at 208.28 86.995 90) (hide yes) (show_name no) (do_not_autoplace no) (effects (font (size 1.27 1.27))))
  (property "Datasheet" "" (at 208.28 86.995 90) (hide yes) (show_name no) (do_not_autoplace no) (effects (font (size 1.27 1.27))))
  (property "Description" "Buzzer, polarized" (at 210.82 86.36 0) (hide yes) (show_name no) (do_not_autoplace no) (effects (font (size 1.27 1.27))))
  (pin "1")
  (pin "2"))
 (symbol
  (lib_id "Connector:Screw_Terminal_01x04")
  (at 111.76 115.57 270)
  (unit 1)
  (body_style 1)
  (exclude_from_sim no)
  (in_bom yes)
  (on_board yes)
  (in_pos_files yes)
  (dnp no)
  (property "Reference" "J5" (at 120.142 115.062 90) (show_name no) (do_not_autoplace no) (effects (font (size 1.27 1.27))))
  (property "Value" "MT3068" (at 120.142 117.602 90) (show_name no) (do_not_autoplace no) (effects (font (size 1.27 1.27))))
  (property "Footprint" "TerminalBlock_Phoenix:TerminalBlock_Phoenix_MKDS-1,5-4_1x04_P5.00mm_Horizontal" (at 111.76 115.57 0) (hide yes) (show_name no) (do_not_autoplace no) (effects (font (size 1.27 1.27))))
  (property "Datasheet" "" (at 111.76 115.57 0) (hide yes) (show_name no) (do_not_autoplace no) (effects (font (size 1.27 1.27))))
  (property "Description" "Generic screw terminal, single row, 01x04, script generated (kicad-library-utils/schlib/autogen/connector/)" (at 111.76 115.57 0) (hide yes) (show_name no) (do_not_autoplace no) (effects (font (size 1.27 1.27))))
  (pin "3")
  (pin "4")
  (pin "1")
  (pin "2"))
 (symbol
  (lib_id "power:GND")
  (at 96.52 96.52 0)
  (unit 1)
  (body_style 1)
  (exclude_from_sim no)
  (in_bom yes)
  (on_board yes)
  (in_pos_files yes)
  (dnp no)
  (fields_autoplaced yes)
  (property "Reference" "#PWR01" (at 96.52 102.87 0) (hide yes) (show_name no) (do_not_autoplace no) (effects (font (size 1.27 1.27))))
  (property "Value" "GND" (at 96.52 101.6 0) (show_name no) (do_not_autoplace no) (effects (font (size 1.27 1.27))))
  (property "Footprint" "" (at 96.52 96.52 0) (hide yes) (show_name no) (do_not_autoplace no) (effects (font (size 1.27 1.27))))
  (property "Datasheet" "" (at 96.52 96.52 0) (hide yes) (show_name no) (do_not_autoplace no) (effects (font (size 1.27 1.27))))
  (property "Description" "Power symbol creates a global label with name \"GND\" , ground" (at 96.52 96.52 0) (hide yes) (show_name no) (do_not_autoplace no) (effects (font (size 1.27 1.27))))
  (pin "1"))
 (symbol
  (lib_id "power:GND")
  (at 148.59 107.95 0)
  (unit 1)
  (body_style 1)
  (exclude_from_sim no)
  (in_bom yes)
  (on_board yes)
  (in_pos_files yes)
  (dnp no)
  (fields_autoplaced yes)
  (property "Reference" "#PWR02" (at 148.59 114.3 0) (hide yes) (show_name no) (do_not_autoplace no) (effects (font (size 1.27 1.27))))
  (property "Value" "GND" (at 148.59 113.03 0) (show_name no) (do_not_autoplace no) (effects (font (size 1.27 1.27))))
  (property "Footprint" "" (at 148.59 107.95 0) (hide yes) (show_name no) (do_not_autoplace no) (effects (font (size 1.27 1.27))))
  (property "Datasheet" "" (at 148.59 107.95 0) (hide yes) (show_name no) (do_not_autoplace no) (effects (font (size 1.27 1.27))))
  (property "Description" "Power symbol creates a global label with name \"GND\" , ground" (at 148.59 107.95 0) (hide yes) (show_name no) (do_not_autoplace no) (effects (font (size 1.27 1.27))))
  (pin "1"))
 (symbol
  (lib_id "Connector:Screw_Terminal_01x04")
  (at 200.66 119.38 0)
  (unit 1)
  (body_style 1)
  (exclude_from_sim no)
  (in_bom yes)
  (on_board yes)
  (in_pos_files yes)
  (dnp no)
  (property "Reference" "J4" (at 199.898 127.762 0) (show_name no) (do_not_autoplace no) (effects (font (size 1.27 1.27)) (justify left)))
  (property "Value" "TP5000" (at 197.358 130.302 0) (show_name no) (do_not_autoplace no) (effects (font (size 1.27 1.27)) (justify left)))
  (property "Footprint" "TerminalBlock_Phoenix:TerminalBlock_Phoenix_MKDS-1,5-4_1x04_P5.00mm_Horizontal" (at 200.66 119.38 0) (hide yes) (show_name no) (do_not_autoplace no) (effects (font (size 1.27 1.27))))
  (property "Datasheet" "" (at 200.66 119.38 0) (hide yes) (show_name no) (do_not_autoplace no) (effects (font (size 1.27 1.27))))
  (property "Description" "Generic screw terminal, single row, 01x04, script generated (kicad-library-utils/schlib/autogen/connector/)" (at 200.66 119.38 0) (hide yes) (show_name no) (do_not_autoplace no) (effects (font (size 1.27 1.27))))
  (pin "3")
  (pin "1")
  (pin "2")
  (pin "4"))
 (symbol
  (lib_id "Device:R")
  (at 96.52 88.9 0)
  (unit 1)
  (body_style 1)
  (exclude_from_sim no)
  (in_bom yes)
  (on_board yes)
  (in_pos_files yes)
  (dnp no)
  (fields_autoplaced yes)
  (property "Reference" "R2" (at 99.06 87.6299 0) (show_name no) (do_not_autoplace no) (effects (font (size 1.27 1.27)) (justify left)))
  (property "Value" "200K" (at 99.06 90.1699 0) (show_name no) (do_not_autoplace no) (effects (font (size 1.27 1.27)) (justify left)))
  (property "Footprint" "Resistor_THT:R_Axial_DIN0207_L6.3mm_D2.5mm_P10.16mm_Horizontal" (at 94.742 88.9 90) (hide yes) (show_name no) (do_not_autoplace no) (effects (font (size 1.27 1.27))))
  (property "Datasheet" "" (at 96.52 88.9 0) (hide yes) (show_name no) (do_not_autoplace no) (effects (font (size 1.27 1.27))))
  (property "Description" "Resistor" (at 96.52 88.9 0) (hide yes) (show_name no) (do_not_autoplace no) (effects (font (size 1.27 1.27))))
  (pin "1")
  (pin "2"))
 (symbol
  (lib_id "Connector:Barrel_Jack")
  (at 168.91 119.38 0)
  (unit 1)
  (body_style 1)
  (exclude_from_sim no)
  (in_bom yes)
  (on_board yes)
  (in_pos_files yes)
  (dnp no)
  (fields_autoplaced yes)
  (property "Reference" "J6" (at 168.91 110.49 0) (show_name no) (do_not_autoplace no) (effects (font (size 1.27 1.27))))
  (property "Value" "DC JACK" (at 168.91 113.03 0) (show_name no) (do_not_autoplace no) (effects (font (size 1.27 1.27))))
  (property "Footprint" "TerminalBlock_Phoenix:TerminalBlock_Phoenix_MKDS-1,5-2_1x02_P5.00mm_Horizontal" (at 170.18 120.396 0) (hide yes) (show_name no) (do_not_autoplace no) (effects (font (size 1.27 1.27))))
  (property "Datasheet" "" (at 170.18 120.396 0) (hide yes) (show_name no) (do_not_autoplace no) (effects (font (size 1.27 1.27))))
  (property "Description" "DC Barrel Jack" (at 168.91 119.38 0) (hide yes) (show_name no) (do_not_autoplace no) (effects (font (size 1.27 1.27))))
  (pin "1")
  (pin "2"))
 (symbol
  (lib_id "Connector:Screw_Terminal_01x02")
  (at 85.09 62.23 0)
  (mirror y)
  (unit 1)
  (body_style 1)
  (exclude_from_sim no)
  (in_bom yes)
  (on_board yes)
  (in_pos_files yes)
  (dnp no)
  (fields_autoplaced yes)
  (property "Reference" "J1" (at 85.09 55.88 0) (show_name no) (do_not_autoplace no) (effects (font (size 1.27 1.27))))
  (property "Value" "LifePo4 (Vin)" (at 85.09 58.42 0) (show_name no) (do_not_autoplace no) (effects (font (size 1.27 1.27))))
  (property "Footprint" "TerminalBlock_Phoenix:TerminalBlock_Phoenix_MKDS-1,5-2_1x02_P5.00mm_Horizontal" (at 85.09 62.23 0) (hide yes) (show_name no) (do_not_autoplace no) (effects (font (size 1.27 1.27))))
  (property "Datasheet" "" (at 85.09 62.23 0) (hide yes) (show_name no) (do_not_autoplace no) (effects (font (size 1.27 1.27))))
  (property "Description" "Generic screw terminal, single row, 01x02, script generated (kicad-library-utils/schlib/autogen/connector/)" (at 85.09 62.23 0) (hide yes) (show_name no) (do_not_autoplace no) (effects (font (size 1.27 1.27))))
  (pin "2")
  (pin "1"))
 (sheet_instances
  (path ""
   (page "1")))
 (embedded_fonts no))
